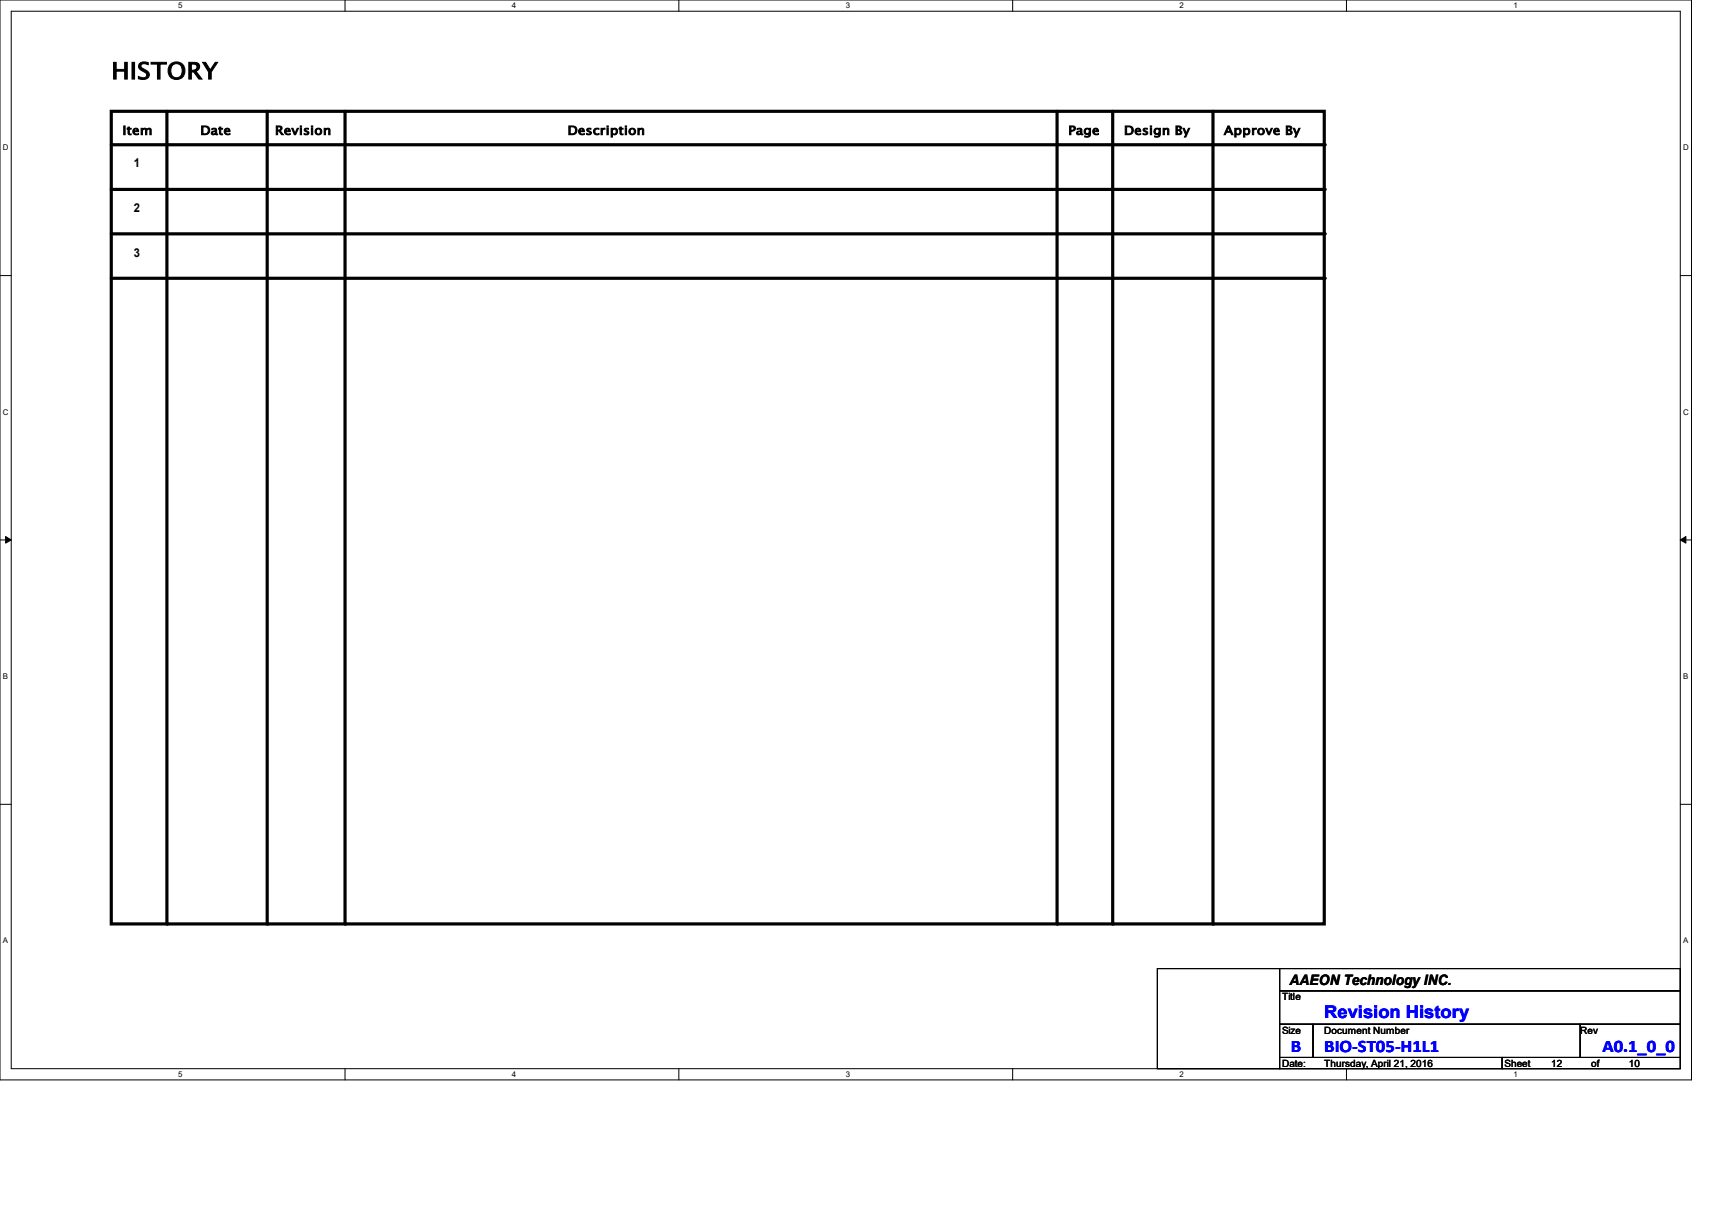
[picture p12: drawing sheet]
<svg xmlns="http://www.w3.org/2000/svg" width="297mm" height="210mm" viewBox="0 0 297 210" stroke-linecap="round" stroke-linejoin="round" font-family="sans-serif">
<path d="M0 0h293.5v187.3h-293.5zM1.9 1.9h289.6v183.4h-289.6z" fill="none" stroke="#000" stroke-width=".17"/>
<g fill="#fff">
<path d="M30.9 .2h.8v1.5h-.8z"/>
<path d="M30.9 185.5h.8v1.6h-.8z"/>
</g>
<path d="M59.9 0v1.9M59.9 185.3v2" fill="none" stroke="#000" stroke-width=".17"/>
<g fill="#fff">
<path d="M88.8 .2h.8v1.5h-.8z"/>
<path d="M88.8 185.5h.8v1.6h-.8z"/>
</g>
<path d="M117.8 0v1.9M117.8 185.3v2" fill="none" stroke="#000" stroke-width=".17"/>
<g fill="#fff">
<path d="M146.7 .2h.8v1.5h-.8z"/>
<path d="M146.7 185.5h.8v1.6h-.8z"/>
</g>
<path d="M175.7 0v1.9M175.7 185.3v2" fill="none" stroke="#000" stroke-width=".17"/>
<g fill="#fff">
<path d="M204.6 .2h.8v1.5h-.8z"/>
<path d="M204.6 185.5h.8v1.6h-.8z"/>
</g>
<path d="M233.6 0v1.9M233.6 185.3v2" fill="none" stroke="#000" stroke-width=".17"/>
<g fill="#fff">
<path d="M262.6 .2h.7v1.5h-.7z"/>
<path d="M262.6 185.5h.7v1.6h-.7z"/>
<path d="M.5 24.8h1v1.6h-1z"/>
<path d="M292 24.8h1v1.6h-1z"/>
<path d="M.5 70.7h1v1.5h-1z"/>
<path d="M292 70.7h1v1.5h-1z"/>
</g>
<path d="M0 47.8h1.9M291.5 47.8h2" fill="none" stroke="#000" stroke-width=".17"/>
<g fill="#fff">
<path d="M.5 116.5h.9v1.6h-.9z"/>
<path d="M292 116.5h.9v1.6h-.9z"/>
</g>
<path d="M0 93.6h1.9M291.5 93.6h2" fill="none" stroke="#000" stroke-width=".17"/>
<path d="M1 93l.9 .6-.9 .6zM291.5 93.6l1-.6v1.2z" fill="#000" stroke="#000" stroke-width=".17"/>
<g fill="#fff">
<path d="M.5 162.4h.9v1.5h-.9z"/>
<path d="M292 162.4h.9v1.5h-.9z"/>
</g>
<path d="M0 139.5h1.9M291.5 139.5h2M200.8 168h21.2v17.3h-21.2zM222 168h69.5v3.8h-69.5zM222 171.8h69.5v5.8h-69.5zM222 177.6h5.8v5.8h-5.8zM227.8 177.6h46.4v5.8h-46.4zM274.2 177.6h17.3v5.8h-17.3zM222 183.4h38.6v1.9h-38.6zM260.6 183.4h30.9v1.9h-30.9z" fill="none" stroke="#000" stroke-width=".17"/>
<path d="M19.3 19.3h210.4v140.9h-210.4zM29 19.3v140.9M46.4 19.3v140.9M59.9 19.3v140.9M183.4 19.3v140.9M193 19.3v140.9M210.4 19.3v140.9M19.3 25.1h210.4M19.3 32.9h210.4M19.3 40.6h210.4M19.3 48.3h210.4" fill="none" stroke="#000" stroke-width=".55"/>
<g fill="#000">
<circle cx="229.7" cy="25.1" r=".28"/>
<circle cx="229.7" cy="32.9" r=".28"/>
<circle cx="229.7" cy="40.6" r=".28"/>
<circle cx="229.7" cy="48.3" r=".28"/>
<circle cx="29" cy="160.2" r=".28"/>
<circle cx="46.4" cy="160.2" r=".28"/>
<circle cx="59.9" cy="160.2" r=".28"/>
<circle cx="183.4" cy="160.2" r=".28"/>
<circle cx="193" cy="160.2" r=".28"/>
<circle cx="210.4" cy="160.2" r=".28"/>
</g>
<text font-size="4" x="19.3" y="13.7">HISTORY</text>
<g font-size="3" fill="#00f">
<text x="229.7" y="176.6">Revision History</text>
<text x="223.9" y="182.5">B</text>
<text x="229.7" y="182.5">BIO-ST05-H1L1</text>
<text x="278" y="182.5">A0.1_0_0</text>
</g>
<text font-size="2.5" x="223.7" y="170.8">AAEON Technology INC.</text>
<g font-size="2.1">
<text x="21.3" y="23.4">Item</text>
<text x="34.8" y="23.4">Date</text>
<text x="47.7" y="23.4">Revision</text>
<text x="98.5" y="23.4">Description</text>
<text x="185.3" y="23.4">Page</text>
<text x="195" y="23.4">Design By</text>
<text x="212.3" y="23.4">Approve By</text>
<text x="23.2" y="29">1</text>
<text x="23.2" y="36.7">2</text>
<text x="23.2" y="44.5">3</text>
</g>
<g font-size="1.7">
<text x="222.4" y="173.4">Title</text>
<text x="222.4" y="179.2">Size</text>
<text x="229.7" y="179.2">Document Number</text>
<text x="274.2" y="179.2">Rev</text>
<text x="222.4" y="185">Date:</text>
<text x="229.7" y="185">Thursday, April 21, 2016</text>
<text x="261" y="185">Sheet</text>
<text x="269.1" y="185">12</text>
<text x="276" y="185">of</text>
<text x="282.6" y="185">10</text>
</g>
<g font-size="1.4">
<text x="30.9" y="1.4">5</text>
<text x="88.8" y="1.4">4</text>
<text x="146.7" y="1.4">3</text>
<text x="204.6" y="1.4">2</text>
<text x="262.6" y="1.4">1</text>
<text x=".5" y="26.1">D</text>
<text x="292" y="26.1">D</text>
<text x=".5" y="71.9">C</text>
<text x="292" y="71.9">C</text>
<text x=".5" y="117.8">B</text>
<text x="292" y="117.8">B</text>
<text x=".5" y="163.6">A</text>
<text x="292" y="163.6">A</text>
<text x="30.9" y="186.8">5</text>
<text x="88.8" y="186.8">4</text>
<text x="146.7" y="186.8">3</text>
<text x="204.6" y="186.8">2</text>
<text x="262.6" y="186.8">1</text>
</g>
</svg>
